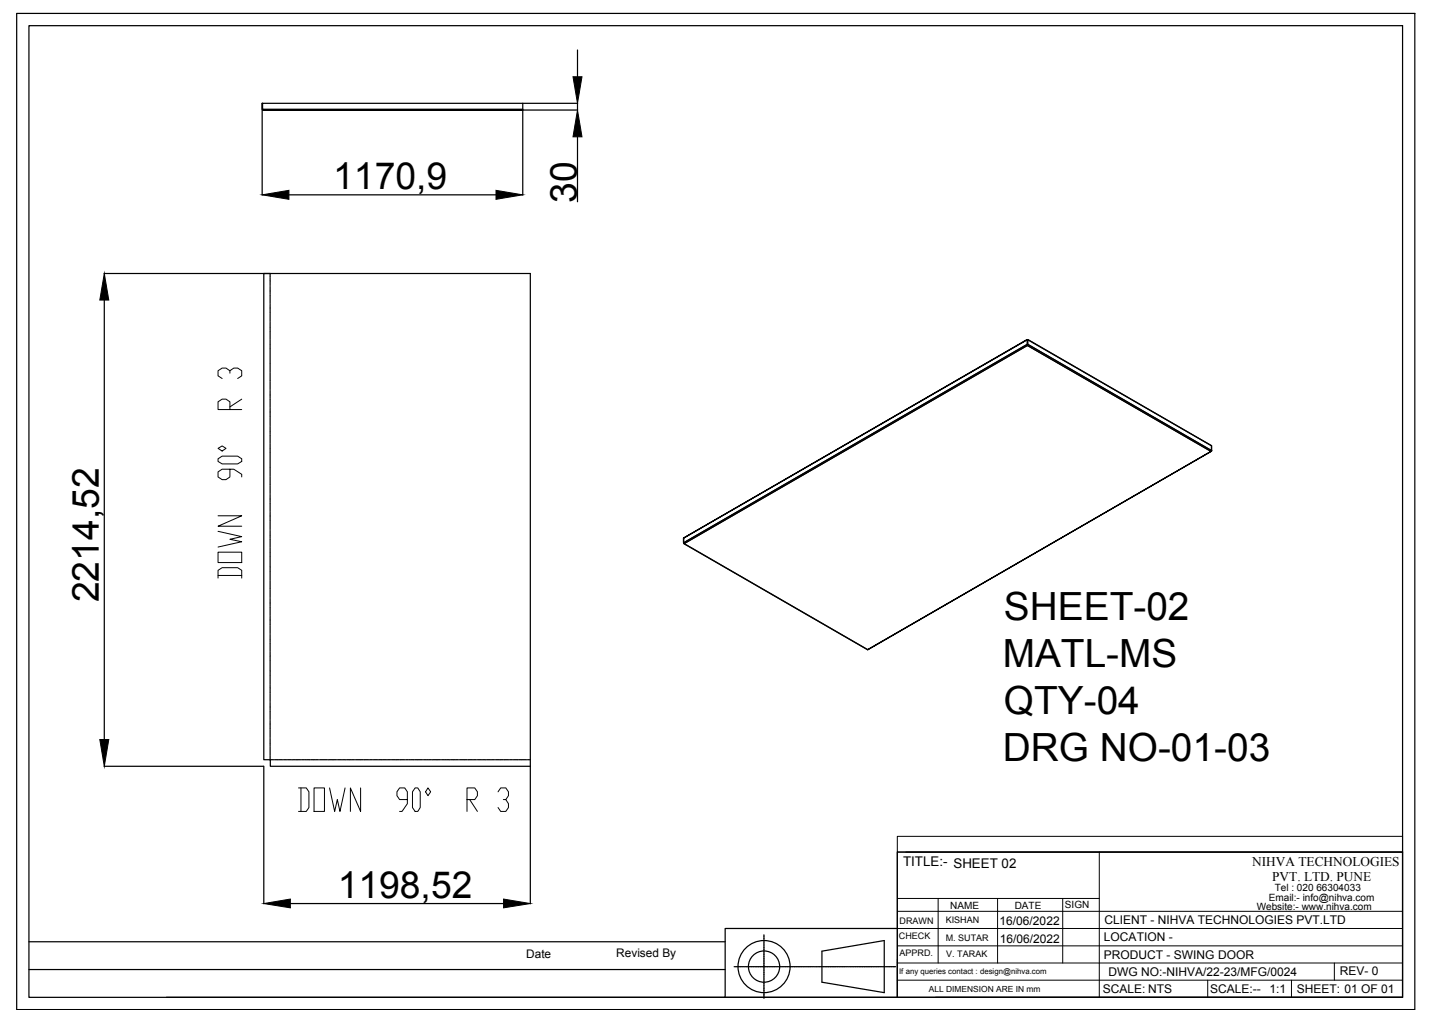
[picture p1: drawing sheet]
<svg xmlns="http://www.w3.org/2000/svg" width="297mm" height="210mm" viewBox="0 0 297 210" stroke-linecap="round" stroke-linejoin="round" font-family="sans-serif">
<!-- layer: 0 -->
<g fill="none" stroke="#000" stroke-width=".25">
<path d="M3.5 2.8h289.8v206.4h-289.8zM6 5.3h284.7v201.4h-284.7zM119.7 10.4v5.5M54.3 21.4h.1M54.3 22.6v17.8M54.4 21.4l-.1 1.2zM54.4 22.6l.2 .2M54.4 22.6l.2 .2-.2-.2 .1 .2M108.4 22.8h-53.8h65.1M108.4 22.6v-1.2h-54v1.2h54v.2M108.4 22.8v17.6M108.4 21.4h11.3"/>
<path d="M119.7 21.4v1.4M119.7 28.3v13.5M21.6 56.7h34.4M56 56.7v.5M56 57.3v.1M56 57.6v.6M56 58.2v.2M56 58.5v.6M56 59.2v.1M56 59.4v.6M59.9 40.4h42.9M21.6 62.2v91"/>
<path d="M56 60.1v.2M56 60.4v.5M56 61.1v.1M56 61.3v.6M56 62v.1M56 62.3v.5M56 62.9v.2M56 63.2v.6M56 63.9v.1M56 64.1v.6M56 64.8v.1M56 65.1v.5"/>
<path d="M56 65.8v.1M56 66v.6M56 66.7v.1M56 66.9v.6M56 67.6v.2M56 67.8v.6M56 68.6v.1M56 68.8v.6M56 69.5v.1M56 69.8v.5M56 70.4v.2M56 70.7v.6"/>
<path d="M56 71.4v.1M56 71.6v.6M56 72.3v.1M56 72.5v.6M56 73.3h.1M56 73.5v.6M56 74.2v.1M56 74.4v.6M56 75.1v.2M56 75.3v.6M56 76.1v.1M56 76.3v.6"/>
<path d="M56 77v.1M56 77.2v.6M56 77.9v.1M56 78.2v.6M56 78.9v.1M56 79.1v.6M56 79.8v.1M213 70.4v1l-71.3 41.1v-1M213 71.4v.2M213 70.4l38.1 22v1l-38.1-22zM213 70.4l38.1 22v1M56 80v.6"/>
<path d="M56 80.8h.1M56 81v.6M56 81.7v.1M56 81.9v.6M56 82.6v.1M56 82.8v.6M56 83.6v.1M56 83.8v.6M56 84.5v.1M56 84.7v.6M56 85.4v.1M56 85.7v.6"/>
<path d="M56 86.3v.2M56 86.6v.6M56 87.3v.1M56 87.5v.6M56 88.3h.1M56 88.5v.6M56 89.2v.1M56 89.4v.6M56 90.1v.1M56 90.3v.6M56 91v.2M56 91.3v.5"/>
<path d="M56 92v.1M56 92.2v.6M56 92.9v.1M56 93.2v.6M56 93.8v.2M56 94.1v.6M56 94.8v.1M56 95v.6M56 95.7v.1M56 96v.5M56 96.7v.1M56 96.9v.6"/>
<path d="M56 97.6v.1M56 97.9v.5M56 98.5v.2M56 98.8v.5M56 99.5v.1M56 99.7v.6M251 93.5l-38-21.9-71.2 41 38.1 22 71.1-41.1-71.1 41.1-38.1-22M251.1 93.3l-.1 .2M251.2 93.3l-.1 .2M56 100.4v.1M56 100.7v.5M56 101.4v.1"/>
<path d="M56 101.6v.6M56 102.3v.1M56 102.5v.6M56 103.2v.2M56 103.4v.6M56 104.2v.1M56 104.4v.6M56 105.1v.1M56 105.4v.5M56 106v.2M56 106.3v.6M56 107v.1"/>
<path d="M56 107.2v.6M56 107.9v.1M56 108.1v.6M56 108.9v.1M56 109.1v.6M56 109.8v.1M56 110v.6M56 110.7v.2M56 110.9v.6M56 111.7v.1M56 111.9v.6M56 112.6v.1"/>
<path d="M56 112.8v.6M56 113.5v.2M56 113.8v.6M56 114.5v.1M56 114.7v.6M56 115.4v.1M56 115.6v.6M56 116.4h.1M56 116.6v.6M56 117.3v.1M56 117.5v.6M56 118.2v.1"/>
<path d="M56 118.4v.6M56 119.2v.1M56 119.4v.6M141.7 111.5l71.3-41.1-71.3 41.1v1M141.7 112.5l.1 .1zM56 120.1v.1M56 120.3v.6M56 121v.1M56 121.3v.6M56 121.9v.2M56 122.2v.6M56 122.9v.1"/>
<path d="M56 123.1v.6M56 123.9h.1M56 124.1v.6M56 124.8v.1M56 125v.6M56 125.7v.1M56 125.9v.6M56 126.6v.2M56 126.9v.6M56 127.6v.1M56 127.8v.6M56 128.5v.1"/>
<path d="M56 128.8v.6M56 129.4v.2M56 129.7v.6M56 130.4v.1M56 130.6v.6M56 131.3v.1M56 131.6v.6M56 132.3v.1M56 132.5v.6M56 133.2v.1M56 133.4v.6M56 134.1v.2"/>
<path d="M56 134.4v.5M56 135.1v.1M56 135.3v.6M56 136v.1M56 136.3v.5M56 136.9v.2M56 137.2v.6M56 137.9v.1M56 138.1v.6M56 138.8v.2M56 139.1v.5M56 139.8v.1"/>
<path d="M56 140v.6M21.6 158.8h33M54.7 158.8v28.5M56 140.7v.1M56 141v.5M56 141.6v.2M56 141.9v.6M56 142.6v.1M56 142.8v.6M56 143.5v.1M56 143.7v.6M56 144.5v.1"/>
<path d="M56 144.7v.6M56 145.4v.1M56 145.6v.6M56 146.3v.2M56 146.5v.6M56 147.3v.1M56 147.5v.6M56 148.2v.1M56 148.4v.6M56 149.1v.2M56 149.4v.6M56 150.1v.1"/>
<path d="M56 150.3v.6M56 151v.1M56 151.2v.6M56 152h.1M56 152.2v.6M56 152.9v.1M56 153.1v.6M56 153.8v.2M56 154v.6M56 154.8v.1M56 155v.6M56 155.7v.1"/>
<path d="M56 155.9v.6M56 156.6v.1M56 156.9v.5h.5M56.7 157.4h.1M56.9 157.4h.6M57.6 157.4h.1M57.9 157.4h.5M58.6 157.4h.1M58.8 157.4h.6M59.5 157.4h.1M59.7 157.4h.6M60.4 157.4h.2"/>
<path d="M60.6 157.4h.6M61.4 157.4h.1M61.6 157.4h.6M62.3 157.4h.1M62.6 157.4h.5M63.2 157.4h.2M63.5 157.4h.6M64.2 157.4h.1M64.4 157.4h.6M65.1 157.4h.1M65.3 157.4h.6M66.1 157.4h.1"/>
<path d="M66.3 157.4h.6M67 157.4h.1M67.2 157.4h.6M67.9 157.4h.2M68.1 157.4h.6M68.9 157.4h.1M69.1 157.4h.6M69.8 157.4h.1M70 157.4h.6M70.7 157.4h.2M71 157.4h.6M71.7 157.4h.1"/>
<path d="M71.9 157.4h.6M72.6 157.4h.1M72.8 157.4h.6M73.6 157.4h.1M73.8 157.4h.6M74.5 157.4h.1M74.7 157.4h.6M75.4 157.4h.2M75.6 157.4h.6M76.4 157.4h.1M76.6 157.4h.6M77.3 157.4h.1"/>
<path d="M77.5 157.4h.6M78.2 157.4h.1M78.5 157.4h.6M79.1 157.4h.2M79.4 157.4h.6M80.1 157.4h.1M80.3 157.4h.6M81.1 157.4h.1M81.3 157.4h.6M82 157.4h.1M82.2 157.4h.6M82.9 157.4h.1"/>
<path d="M83.1 157.4h.6M83.8 157.4h.2M84.1 157.4h.6M84.8 157.4h.1M85 157.4h.6M85.7 157.4h.1M86 157.4h.6M86.6 157.4h.2M86.9 157.4h.6M87.6 157.4h.1M87.8 157.4h.6M88.5 157.4h.1"/>
<path d="M88.8 157.4h.6M89.5 157.4h.1M89.7 157.4h.6M90.4 157.4h.1M90.6 157.4h.6M91.3 157.4h.2M91.6 157.4h.5M92.3 157.4h.1M92.5 157.4h.6M93.2 157.4h.1M93.5 157.4h.6M94.1 157.4h.2"/>
<path d="M94.4 157.4h.6M95.1 157.4h.1M95.3 157.4h.6M96 157.4h.2M96.3 157.4h.5M97 157.4h.1M97.2 157.4h.6M97.9 157.4h.1M98.2 157.4h.5M98.8 157.4h.2M99.1 157.4h.5M99.8 157.4h.1"/>
<path d="M100 157.4h.6M100.7 157.4h.1M101 157.4h.5M101.7 157.4h.1M101.9 157.4h.6M102.6 157.4h.1M102.8 157.4h.6M103.5 157.4h.2M103.7 157.4h.6M104.5 157.4h.1M104.7 157.4h.6M105.4 157.4h.1"/>
<path d="M105.6 157.4h.6M106.3 157.4h.2M106.6 157.4h.6M107.3 157.4h.1M107.5 157.4h.6M108.2 157.4h.1M108.4 157.4h.6M109.2 157.4h.1M109.4 157.4h.5M109.9 158.8h-53.9v-1.4h-1.3v-100.7h55.2v130.6M186 176.6h104.7v30.1h-104.7zM6 195.1h144.3"/>
<path d="M60.2 187.2h44.2M158.4 193.7v.2M158.4 194v.3M158.4 194.4v.4M158.4 194.9h.1M158.4 195v.3M158.4 195.4h.1M158.4 195.5v.2M158.4 195.8v.1M158.4 195.9v.4M158.4 196.4v.4M158.4 196.9v.4"/>
<path d="M158.4 197.3v3.1M170.4 197.1l12.9-2.2v10.8l-12.9-2.2zM186 192.4h-35.7v14.3h-115.8M6 200.9h144.3M150.3 206.7h35.7M152.2 200.3h.2M152.5 200.3h.4M153 200.3h.4M153.4 200.3h.4M153.9 200.3h.1M154 200.3h.3M154.4 200.3h.1"/>
<path d="M154.5 200.3h.4M155 200.3h.3M155.4 200.3h.4M155.9 200.3h.4M156.4 200.3h3.1M158.4 200.5v.4M158.4 201v.4M158.4 201.5v.3M158.4 201.9v.4M158.4 202.4h.1M158.4 202.5v.3M158.4 202.8v.1"/>
<path d="M158.4 203v.4M158.4 203.4v.4M158.4 203.9v.4M158.4 204.4v2.5M159.5 200.3h.4M160 200.3h.4M160.5 200.3h.4M160.9 200.3h.1M161.1 200.3h.2M161.4 200.3h.1M161.5 200.3h.3M161.9 200.3h.1"/>
<path d="M162 200.3h.4M162.5 200.3h.3M162.9 200.3h.4M163.4 200.3h3.1M166.6 200.3h.3M167 200.3h.4M167.5 200.3h.4M168 200.3h.3M168.4 200.3h.1M168.6 200.3h.2M168.9 200.3h.1M169 200.3h.4"/>
<path d="M169.5 200.3h.4M170 200.3h.3M170.4 200.3h.4M170.9 200.3h2.6M173.6 200.3h.4M174.1 200.3h.3M174.5 200.3h.4M175 200.3h.4M175.5 200.3h.1M175.6 200.3h.2M175.9 200.3h.1M176.1 200.3h.3"/>
<path d="M176.5 200.3h.4M177 200.3h.4M177.4 200.3h.4M177.9 200.3h3.1M181.1 200.3h.4M181.6 200.3h.3M182 200.3h.4M182.5 200.3h.1M182.6 200.3h.3M183 200.3h.1M183.1 200.3h.2M183.4 200.3h.1"/>
<path d="M183.5 200.3h.4M184 200.3h.4M184.5 200.3h.4M184.9 200.3h.8M193.9 206.7h96.8"/>
<circle cx="158.4" cy="200.3" r="5.4"/>
<circle cx="158.4" cy="200.3" r="3.2"/>
</g>
<g fill="none" stroke="#000" stroke-width=".21">
<path d="M54.5 22.8h.1M212.9 70.3v1l-71.2 41.2M213 71.6l-.1-.3h.1v.3M213 71.6l-71.2 41.1M213 71.6l38 21.9M213 70.3v1l38.1 22M186 173.3h104.7v3.3h-104.7zM186 176.6v30.1M187.8 176.6h102.9M227.9 176.6v30.1M186 199.5h104.7M186 196h104.7"/>
<path d="M186 192.4h104.7M186 188.8h104.7M186 186.2h41.9M194.5 186.2v13.3M206.8 186.2v13.3M220.3 186.2v13.3M276.6 199.5v3.6M186 203.1h104.7M250.3 203.1v3.6M267.7 203.1v3.6"/>
</g>
<path d="M118.8 15.9h1.8l-.9 5.5zM54.3 40.4l5.6-1v1.9zM102.8 39.4l5.6 1-5.6 .9zM119.7 22.8l.9 5.5h-1.8zM21.6 56.7l.9 5.5h-1.8zM20.7 153.2h1.8l-.9 5.6zM54.7 187.2l5.5-.9v1.8zM104.4 186.3l5.5 .9-5.5 .9z" fill="#000" stroke="#000" stroke-width=".21"/>
<g font-size="8.8">
<text x="51.2" y="121" transform="rotate(-90 51.2 121)">DOWN 90° R 3</text>
<text x="60.7" y="169.3">DOWN 90° R 3</text>
</g>
<g font-size="8.1">
<text x="208.1" y="128.5">SHEET-02</text>
<text x="207.8" y="138.2">MATL-MS</text>
<text x="208.1" y="147.9">QTY-04</text>
<text x="207.8" y="157.6">DRG NO-01-03</text>
</g>
<g font-size="7.7">
<text x="69.1" y="39.2">1170,9</text>
<text x="119.6" y="42.1" transform="rotate(-90 119.6 42.1)">30</text>
<text x="20.5" y="124.8" transform="rotate(-90 20.5 124.8)">2214,52</text>
<text x="70" y="186.1">1198,52</text>
</g>
<g font-size="2.8">
<text x="187.2" y="179.5">TITLE:- SHEET 02</text>
<text x="259.6" y="179.4">NIHVA TECHNOLOGIES</text>
<text x="263.7" y="182.6">PVT. LTD. PUNE</text>
</g>
<g font-size="2.5">
<text x="207.2" y="191.8">16/06/2022</text>
<text x="228.9" y="191.5">CLIENT - NIHVA TECHNOLOGIES PVT.LTD</text>
<text x="207.2" y="195.3">16/06/2022</text>
<text x="228.8" y="195.1">LOCATION -</text>
<text x="109.1" y="198.6">Date</text>
<text x="127.7" y="198.4">Revised By</text>
<text x="228.8" y="198.6">PRODUCT - SWING DOOR</text>
<text x="229.7" y="202.2">DWG NO:-NIHVA/22-23/MFG/0024</text>
<text x="277.7" y="202.1">REV- 0</text>
<text x="228.6" y="205.7">SCALE: NTS</text>
<text x="250.9" y="205.7">SCALE:--</text>
<text x="263.2" y="205.7">1:1</text>
<text x="268.8" y="205.7">SHEET: 01 OF 01</text>
</g>
<g font-size="2.1">
<text x="264.2" y="184.6">Tel : 020 66304033</text>
<text x="197" y="188.3">NAME</text>
<text x="210.3" y="188.4">DATE</text>
<text x="220.8" y="188.2">SIGN</text>
<text x="260.5" y="188.6">Website:- www.nihva.com</text>
<text x="263" y="186.7">Email:- info@nihva.com</text>
</g>
<g font-size="1.9">
<text x="186.5" y="191.4">DRAWN</text>
<text x="196" y="191.3">KISHAN</text>
<text x="186.3" y="194.5">CHECK</text>
<text x="196" y="194.9">M. SUTAR</text>
<text x="186.5" y="198.1">APPRD.</text>
<text x="196.2" y="198.4">V. TARAK</text>
</g>
<text font-size="1.7" x="192.6" y="205.5">ALL DIMENSION ARE IN mm</text>
<text font-size="1.6" x="186.4" y="201.8">If any queries contact : design@nihva.com</text>
</svg>
